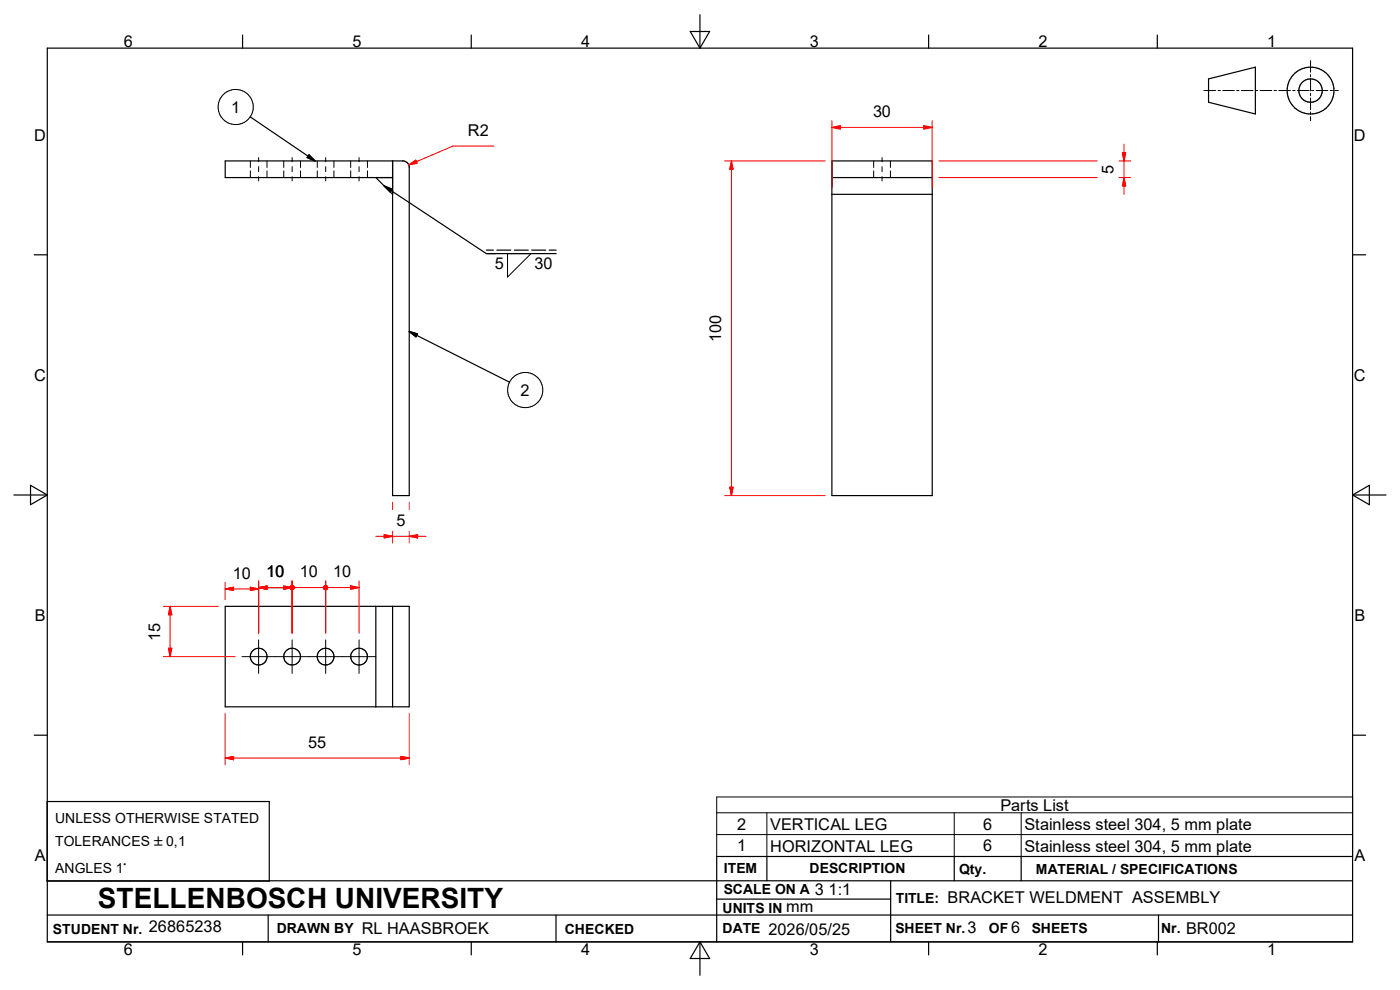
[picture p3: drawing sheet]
<svg xmlns="http://www.w3.org/2000/svg" width="297mm" height="210mm" viewBox="0 0 297 210" stroke-linecap="round" stroke-linejoin="round" font-family="sans-serif">
<g fill="none" stroke="#000" stroke-width=".25">
<path d="M10 10.2h277v189.6h-277zM51.5 7.4v2.8M100 7.4v2.8M146.4 6.7h4.2l-2.1 3.5zM148.5 3.1v7.1M197 7.4v2.8M245.5 7.4v2.8M256.4 16.7l9.9-2.4v9.9l-9.9-2.5zM53.1 24.8l13.7 9.3M65.6 32.8l1.2 1.3-1.6-.7zM79.7 37.7l3.6 3.5M83.3 34.1v71h3.5v-69.8l-.2-.5-.5-.5-.4-.2h-37.9v3.6h35.5"/>
<path d="M176.5 34.1h21.3v71h-21.3zM176.5 37.7h21.3M7.3 54.1h2.7M82.8 40.7l.4-.6-1.7-.7 21.7 14.4h14.8M103.2 53.1h1.5M105.4 53.1h3M109.1 53.1h3M112.8 53.1h3M116.5 53.1h1.5M176.5 41.2h21.3M287 54.1h2.7M86.8 70.3l21.3 10.8"/>
<path d="M86.8 70.3l1.8 .5-.4 .7zM2.9 105h7.1M6.5 102.9l3.5 2.1-3.5 2.1zM287 105h7M287 105l3.5-2.1v4.2zM47.8 128.6h39v21.3h-39zM79.7 128.6v21.3M83.3 128.6v21.3M7.3 156h2.7M287 156h2.7M10 170h47.1v16.9h-47.1zM10 186.8h277"/>
<path d="M10 194.1h277M51.5 199.8v2.8M56.9 194.1v5.7M100 199.8v2.8M118 194.1v5.7M148.5 199.8v7.1M148.5 199.8l2.1 3.5h-4.2zM152 190.7h37M162.7 181.7v5.1M189 186.8v13M197 199.8v2.8M202.4 181.7v5.1"/>
<path d="M216.6 181.7v5.1M245.5 199.8v2.8M245.8 194.1v5.7M287 181.7h-135v18.1"/>
<circle cx="278" cy="19.2" r="2.48"/>
<circle cx="278" cy="19.2" r="5"/>
<circle cx="54.9" cy="139.3" r="1.77"/>
<circle cx="62" cy="139.3" r="1.78"/>
<circle cx="69.1" cy="139.3" r="1.77"/>
<circle cx="76.2" cy="139.3" r="1.77"/>
</g>
<g fill="none" stroke="#000" stroke-width=".21">
<path d="M255.4 19.2h2.5M258.4 19.2h.5M259.4 19.2h2.5M262.4 19.2h.4M263.4 19.2h2.4M266.3 19.2h.5M267.3 19.2h2.5M270.3 19.2h.5M271.3 19.2h2.5M274.3 19.2h.5M275.2 19.2h2.5M278 12.9v2.4"/>
<path d="M278 15.8v.5M278 16.8v2.5M278 19.8v.5M278.2 19.2h.5M279.2 19.2h2.5M282.2 19.2h.5M283.2 19.2h.7M53.1 34.1v1.4M53.1 36.2v1.5M54.9 33.4v.9M54.9 35.4v1M54.9 37.5v.9"/>
<path d="M56.6 34.1v1.4M56.6 36.2v1.5M60.2 34.1v1.4M60.2 36.2v1.5M62 33.4v.9M62 35.4v1M62 37.5v.9M63.8 34.1v1.4M63.8 36.2v1.5M67.3 34.1v1.4M67.3 36.2v1.5M69.1 33.4v.9"/>
<path d="M69.1 35.4v1M69.1 37.5v.9M70.8 34.1v1.4M70.8 36.2v1.5M74.4 34.1v1.4M74.4 36.2v1.5M76.2 33.4v.9M76.2 35.4v1M76.2 37.5v.9M78 34.1v1.4M78 36.2v1.5M185.3 34.1v1.4"/>
<path d="M185.3 36.2v1.5M187.1 33.4v.9M187.1 35.4v1M187.1 37.5v.9M188.9 34.1v1.4M188.9 36.2v1.5M278 20.8v2.5M278 23.7v.6M278 24.7v.9M107.7 53.8h5l-5 5zM51.3 139.3h28.4M54.9 135.7v7.2"/>
<path d="M62 135.7v7.2M69.1 135.7v7.2M76.2 135.7v7.2M152 169.1h135v12.6h-135zM152 172.4h135M152 177h135M162.7 172.4v9.3M202.4 172.4v9.3M216.6 172.4v9.3"/>
<circle cx="50" cy="22.7" r="3.7"/>
<circle cx="111.4" cy="82.7" r="3.7"/>
</g>
<g fill="none" stroke="#f00" stroke-width=".21">
<path d="M86.7 35l1.5-1 .3 .6zM104.8 31h-8.7l-9.4 4M153.7 34.1h21.4M155.2 34.1v71M155.2 34.1l.3 1.8h-.7zM176.5 27h21.3M176.5 27l1.8-.3v.7zM176.5 25.6v14.2M196 26.7l1.8 .3-1.8 .4zM197.8 25.6v14.2M199.2 37.7h33.6M199.2 34.1h33.6"/>
<path d="M237.4 37.7h2.5M237.4 34.1h2.5M238.1 32.4h.7l-.3 1.7zM238.5 30.6v10.6M238.5 37.7l.3 1.7h-.7zM79.7 113.8h10.7M81.5 113.4l1.8 .4-1.8 .3zM83.3 106.6v1.5M83.3 112.7v2.5M86.8 106.6v1.5M86.8 112.7v2.5M86.8 113.8l1.8-.4v.7z"/>
<path d="M153.7 105.1h21.4M154.8 103.4h.7l-.3 1.7zM34.7 128.6h11.7M34.7 139.3h15.2M35.7 137.5h.7l-.3 1.8zM36.1 128.6v10.7M36.1 128.6l.3 1.8h-.7zM47.8 124.9l1.8-.3v.7zM47.8 123.5v3.7M47.8 124.9h7.1M53.1 124.6l1.8 .3-1.8 .4zM54.9 124.7h7.1"/>
<path d="M54.9 124.7l1.7-.4v.7zM54.9 123.2v11.1M60.2 124.3l1.8 .4-1.8 .3zM60.2 124.6h1.3M62 123.2v11.1M62.4 124.6h6.2M69.1 123.2v11.1M69.5 124.6h6.7M74.4 124.3l1.8 .3-1.8 .4zM76.2 123.2v11.1M47.8 151.4v10.8M86.8 151.4v10.8"/>
<path d="M47.8 160.8h39M47.8 160.8l1.8-.3v.7zM85 160.5l1.8 .3-1.8 .4z"/>
</g>
<g fill="#f00" stroke="#f00" stroke-width=".21">
<path d="M196 26.7l1.8 .3-1.8 .4z"/>
<path d="M176.5 27l1.8-.3v.7z"/>
<path d="M86.7 35l1.5-1 .3 .6z"/>
<path d="M47.8 160.8l1.8-.3v.7z"/>
<path d="M85 160.5l1.8 .3-1.8 .4z"/>
<path d="M238.1 32.4h.7l-.3 1.7z"/>
<path d="M238.5 37.7l.3 1.7h-.7z"/>
<path d="M54.9 124.7l1.7-.4v.7z"/>
<path d="M60.2 124.3l1.8 .4-1.8 .3z"/>
<path d="M35.7 137.5h.7l-.3 1.8z"/>
<path d="M36.1 128.6l.3 1.8h-.7z"/>
<path d="M53.1 124.6l1.8 .3-1.8 .4z"/>
<path d="M47.8 124.9l1.8-.3v.7z"/>
<path d="M154.8 103.4h.7l-.3 1.7z"/>
<path d="M155.2 34.1l.3 1.8h-.7z"/>
<path d="M62.3 124.4l.1 .2z"/>
<path d="M62.3 124.3l.1 .3z"/>
<path d="M62.1 124.2l.3 .4z"/>
<path d="M62 124.2l.4 .4z"/>
<path d="M61.9 124.2l.5 .4z"/>
<path d="M61.7 124.3l.2-.1 .5 .4z"/>
<path d="M61.6 124.4l.1-.1 .7 .3z"/>
<path d="M61.6 124.4l.8 .2-.8-.1z"/>
<path d="M61.6 124.5l.8 .1h-.9z"/>
<path d="M61.5 124.6h.9l-.9 .1z"/>
<path d="M61.5 124.7l.9-.1-.8 .2z"/>
<path d="M61.6 124.8l.8-.2-.8 .3z"/>
<path d="M61.6 124.9l.8-.3-.7 .5z"/>
<path d="M61.7 125.1l.7-.5z"/>
<path d="M61.9 125.1l.5-.5z"/>
<path d="M62.4 124.6l-.4 .5z"/>
<path d="M62.4 124.6l-.3 .5z"/>
<path d="M62.4 124.6l-.1 .4z"/>
<path d="M62.4 124.6l-.1 .3z"/>
<path d="M62.4 124.6v.2z"/>
<path d="M61.5 124.6l.1 .3z"/>
<path d="M61.5 124.6l.2 .4z"/>
<path d="M61.5 124.6l.3 .5z"/>
<path d="M61.5 124.6l.5 .5z"/>
<path d="M61.5 124.6l.6 .5z"/>
<path d="M61.5 124.6l.7 .5z"/>
<path d="M61.5 124.6l.8 .3-.1 .2z"/>
<path d="M61.5 124.6l.9 .2-.1 .1z"/>
<path d="M61.5 124.6l.9 .1v.1z"/>
<path d="M61.5 124.6h.9v.1z"/>
<path d="M61.5 124.6l.9-.1v.1z"/>
<path d="M61.5 124.6l.8-.2 .1 .1z"/>
<path d="M61.5 124.6l.7-.3 .1 .1z"/>
<path d="M61.5 124.6l.6-.4 .1 .1z"/>
<path d="M62 124.2h.1l-.6 .4z"/>
<path d="M61.8 124.2h.2l-.5 .4z"/>
<path d="M61.7 124.3l.1-.1-.3 .4z"/>
<path d="M61.7 124.3l-.2 .3z"/>
<path d="M61.6 124.4l-.1 .2z"/>
<path d="M61.5 124.5v.1z"/>
<path d="M69.4 124.4l.1 .2z"/>
<path d="M69.3 124.3l.2 .3z"/>
<path d="M69.2 124.2l.3 .4z"/>
<path d="M69.1 124.2l.4 .4z"/>
<path d="M69 124.2l.5 .4z"/>
<path d="M68.9 124.3l.1-.1 .5 .4z"/>
<path d="M68.8 124.4l.1-.1 .6 .3z"/>
<path d="M68.8 124.4l.7 .2-.8-.1z"/>
<path d="M68.7 124.5l.8 .1h-.9z"/>
<path d="M68.6 124.6h.9l-.9 .1z"/>
<path d="M68.6 124.7l.9-.1-.8 .2z"/>
<path d="M68.7 124.8l.8-.2-.7 .3z"/>
<path d="M68.8 124.9l.7-.3-.6 .5z"/>
<path d="M68.9 125.1l.6-.5z"/>
<path d="M69 125.1l.5-.5z"/>
<path d="M69.5 124.6l-.4 .5z"/>
<path d="M69.5 124.6l-.3 .5z"/>
<path d="M69.5 124.6l-.2 .4z"/>
<path d="M69.5 124.6l-.1 .3z"/>
<path d="M69.5 124.6v.2z"/>
<path d="M68.6 124.6l.1 .3z"/>
<path d="M68.6 124.6l.2 .4z"/>
<path d="M68.6 124.6l.3 .5z"/>
<path d="M68.6 124.6l.4 .5z"/>
<path d="M68.6 124.6l.6 .5z"/>
<path d="M68.6 124.6l.7 .5z"/>
<path d="M68.6 124.6l.8 .3-.1 .2z"/>
<path d="M68.6 124.6l.9 .2-.1 .1z"/>
<path d="M68.6 124.6l.9 .1v.1z"/>
<path d="M68.6 124.6h.9v.1z"/>
<path d="M68.6 124.6l.9-.1v.1z"/>
<path d="M68.6 124.6l.8-.2 .1 .1z"/>
<path d="M68.6 124.6l.7-.3 .1 .1z"/>
<path d="M68.6 124.6l.6-.4 .1 .1z"/>
<path d="M69 124.2h.2l-.6 .4z"/>
<path d="M68.9 124.2h.1l-.4 .4z"/>
<path d="M68.8 124.3l.1-.1-.3 .4z"/>
<path d="M68.8 124.3l-.2 .3z"/>
<path d="M68.7 124.4l-.1 .2z"/>
<path d="M68.7 124.5l-.1 .1z"/>
<path d="M74.4 124.3l1.8 .3-1.8 .4z"/>
<path d="M81.5 113.4l1.8 .4-1.8 .3z"/>
<path d="M86.8 113.8l1.8-.4v.7z"/>
</g>
<path d="M65.6 32.8l1.2 1.3-1.6-.7zM81.5 39.4l1.7 .7-.4 .6zM86.8 70.3l1.8 .5-.4 .7z" fill="#000" stroke="#000" stroke-width=".25"/>
<text font-size="5.9" x="20.8" y="192.7">STELLENBOSCH UNIVERSITY</text>
<g font-size="3.5">
<text x="26.2" y="9.9">6</text>
<text x="74.8" y="9.9">5</text>
<text x="123.3" y="9.9">4</text>
<text x="171.8" y="9.9">3</text>
<text x="220.3" y="9.9">2</text>
<text x="268.8" y="9.9">1</text>
<text x="49.1" y="24">1</text>
<text x="7.3" y="29.8">D</text>
<text x="99.3" y="28.9">R2</text>
<text x="185.2" y="24.8">30</text>
<text x="287.2" y="29.8">D</text>
<text x="236.3" y="36.9" transform="rotate(-90 236.3 36.9)">5</text>
<text x="105" y="57">5</text>
<text x="113.4" y="57.1">30</text>
<text x="153" y="72.6" transform="rotate(-90 153 72.6)">100</text>
<text x="7.3" y="80.8">C</text>
<text x="110.4" y="84">2</text>
<text x="287.2" y="80.8">C</text>
<text x="84.1" y="111.6">5</text>
<text x="49.4" y="122.7">10</text>
<text x="56.5" y="122.5">10</text>
<text x="63.6" y="122.5">10</text>
<text x="70.7" y="122.5">10</text>
<text x="7.4" y="131.7">B</text>
<text x="287.3" y="131.7">B</text>
<text x="34" y="135.9" transform="rotate(-90 34 135.9)">15</text>
<text x="65.4" y="158.6">55</text>
<text x="212.3" y="172">Parts List</text>
<text x="156.4" y="176">2</text>
<text x="163.4" y="176">VERTICAL LEG</text>
<text x="208.6" y="176">6</text>
<text x="217.3" y="176">Stainless steel 304, 5 mm plate</text>
<text x="7.4" y="182.7">A</text>
<text x="156.4" y="180.6">1</text>
<text x="163.4" y="180.6">HORIZONTAL LEG</text>
<text x="208.6" y="180.6">6</text>
<text x="217.3" y="180.6">Stainless steel 304, 5 mm plate</text>
<text x="287.3" y="182.7">A</text>
<text x="172.9" y="189.8">3 1:1</text>
<text x="201" y="191.5">BRACKET WELDMENT ASSEMBLY</text>
<text x="31.6" y="197.8">26865238</text>
<text x="166.8" y="193.5">mm</text>
<text x="205.2" y="198">3</text>
<text x="214.5" y="198">6</text>
<text x="26.2" y="202.6">6</text>
<text x="74.8" y="202.6">5</text>
<text x="76.8" y="198.2">RL HAASBROEK</text>
<text x="123.3" y="202.6">4</text>
<text x="163" y="198.2">2026/05/25</text>
<text x="171.8" y="202.6">3</text>
<text x="220.3" y="202.6">2</text>
<text x="251.6" y="198.2">BR002</text>
<text x="268.8" y="202.6">1</text>
</g>
<g font-size="3">
<text x="11.7" y="174.6">UNLESS OTHERWISE STATED</text>
<text x="11.7" y="179.5">TOLERANCES `0,1</text>
<text x="11.7" y="185.3">ANGLES 1~</text>
<text x="153.6" y="185.1">ITEM</text>
<text x="171.7" y="185.3">DESCRIPTION</text>
<text x="203.5" y="185.4">Qty.</text>
<text x="219.8" y="185.3">MATERIAL / SPECIFICATIONS</text>
<text x="153.5" y="189.7">SCALE ON A</text>
<text x="190" y="191.6">TITLE:</text>
<text x="58.7" y="198">DRAWN BY</text>
<text x="153.3" y="193.6">UNITS IN</text>
<text x="153.3" y="198">DATE</text>
<text x="189.9" y="198">SHEET Nr.</text>
<text x="209.8" y="198">OF</text>
<text x="218.9" y="198">SHEETS</text>
<text x="246.3" y="197.9">Nr.</text>
<text x="11.2" y="198.1">STUDENT Nr.</text>
<text x="119.8" y="198.1">CHECKED</text>
</g>
</svg>
